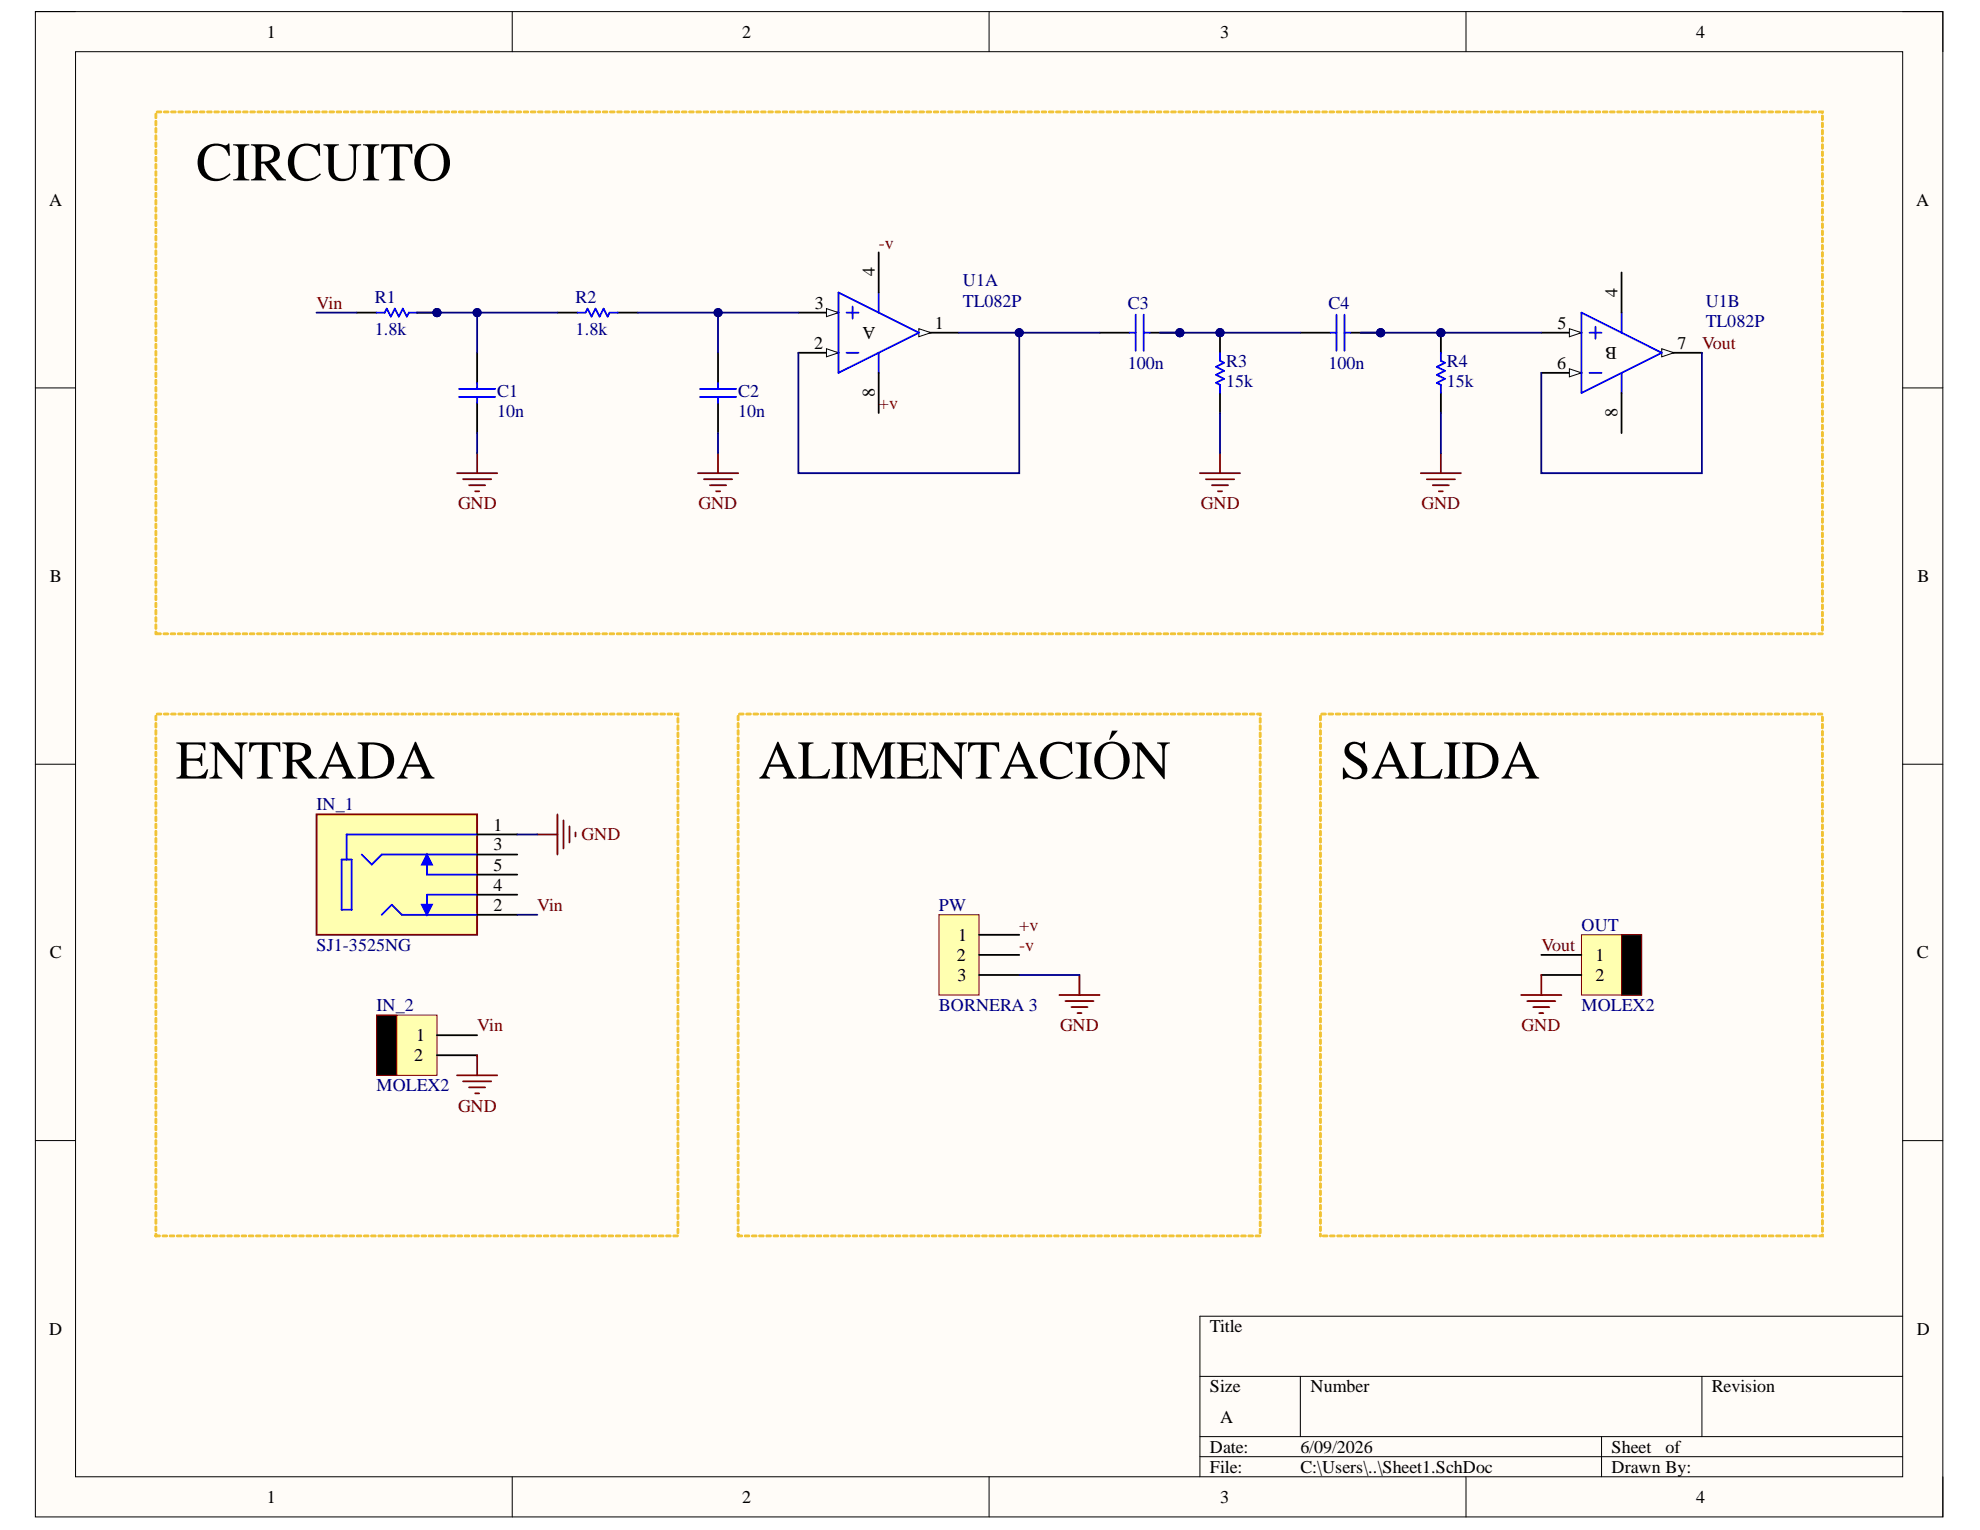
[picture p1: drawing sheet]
# Altium project filtroTpFinal.PrjPcb
1 sheet, 13 parts. Net scope: global (net labels, ports and power ports of the same name join across sheets).
Board files: PCB.PcbDoc, array.PcbDoc

## Sheet Sheet1.SchDoc
size A; SheetNumber: 1; SheetTotal: 1; SPICEModelCacheNXKANVLF: <root> / <DocumentId>NXKANVLF</DocumentId> / <CacheFrame Number="0"> / <Model Name="tl082" Kind="CKT"> / <Text>*TL082 / *Dual WideBW JFETInput OpAmp pkg:DIP8 (A:3,2,8,4,1)(B:5,6,8,4,7) / * Connections: / *             Non-Inverting Input / *             ¦   Inverting Input / *             ¦   ¦   Positive Power Supply / *             ¦   ¦   ¦   Negative Power Supply / *             ¦   ¦   ¦   ¦   Output / *             ¦   ¦   ¦   ¦   ¦ / .SUBCKT TL082 1   2   3   4   5 / C1   11 12 3.498E-12 / C2    6  7 15E-12 / DC    5 53 DX / DE   54  5 DX / DLP  90 91 DX / DLN  92 90 DX / DP    4  3 DX / BGND 99  0 V=V(3)*.5 + V(4)*.5 / BB    7 99 I=I(VB)*4.715E6 - I(VC)*5E6 + I(VE)*5E6 + / +              I(VLP)*5E6 - I(VLN)*5E6 / GA    6  0 11 12 282.8E-6 / GCM   0  6 10 99 8.942E-9 / ISS   3 10 DC 195E-6 / HLIM 90  0 VLIM 1K / J1   11  2 10 JX / J2   12  1 10 JX / R2    6  9 100E3 / RD1   4 11 3.536E3 / RD2   4 12 3.536E3 / RO1   8  5 150 / RO2   7 99 150 / RP    3  4 2.143E3 / RSS  10 99 1.026E6 / VB    9  0 DC 0 / VC    3 53 DC 2.2 / VE   54  4 DC 2.2 / VLIM  7  8 DC 0 / VLP  91  0 DC 25 / VLN   0 92 DC 25 / .MODEL DX D(IS=800E-18) / .MODEL JX PJF(IS=15E-12 BETA=270.1E-6 VTO=-1) / .ENDS TL082</Text> / </Model> / </CacheFrame> / </root>

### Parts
C1  10n  [CAP200]
C2  10n  [CAP200]
C3  100n  [CAP200]
C4  100n  [CAP200]
IN_1  SJ1-3525NG  [CUI_SJ1-3525NG]
IN_2  MOLEX2  [MOLEX2]
OUT  MOLEX2  [MOLEX2]
PW  BORNERA 3  [BORNERA3]
R1  1.8k  [RES400]
R2  1.8k  [RES400]
R3  15k  [RES400]
R4  15k  [RES400]
U1  TL082P  [P008]  (parts A,B of 2)

### Blocks framed on the sheet
CIRCUITO: C1-C4 R1-R4 U1

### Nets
GND: C1.2 C2.2 IN_1.1 IN_2.2 OUT.2 PW.3 R3.1 R4.1
+v: PW.1 U1.8(V+)
-v: PW.2 U1.4(V-)
Vin: IN_1.2 IN_2.1 R1.1
Vout: OUT.1 U1.6(IN-) U1.7(OUT)
NetC1_1: C1.1 R1.2 R2.1
NetC2_1: C2.1 R2.2 U1.3(IN+)
NetC3_1: C3.1 U1.1(OUT) U1.2(IN-)
NetC3_2: C3.2 C4.1 R3.2
NetC4_2: C4.2 R4.2 U1.5(IN+)

Not connected (* = marked no-connect by the designer): IN_1 3 4 5

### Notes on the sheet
- (near IN_1) ENTRADA
- (near PW) ALIMENTACIÓN
- (near OUT) SALIDA
